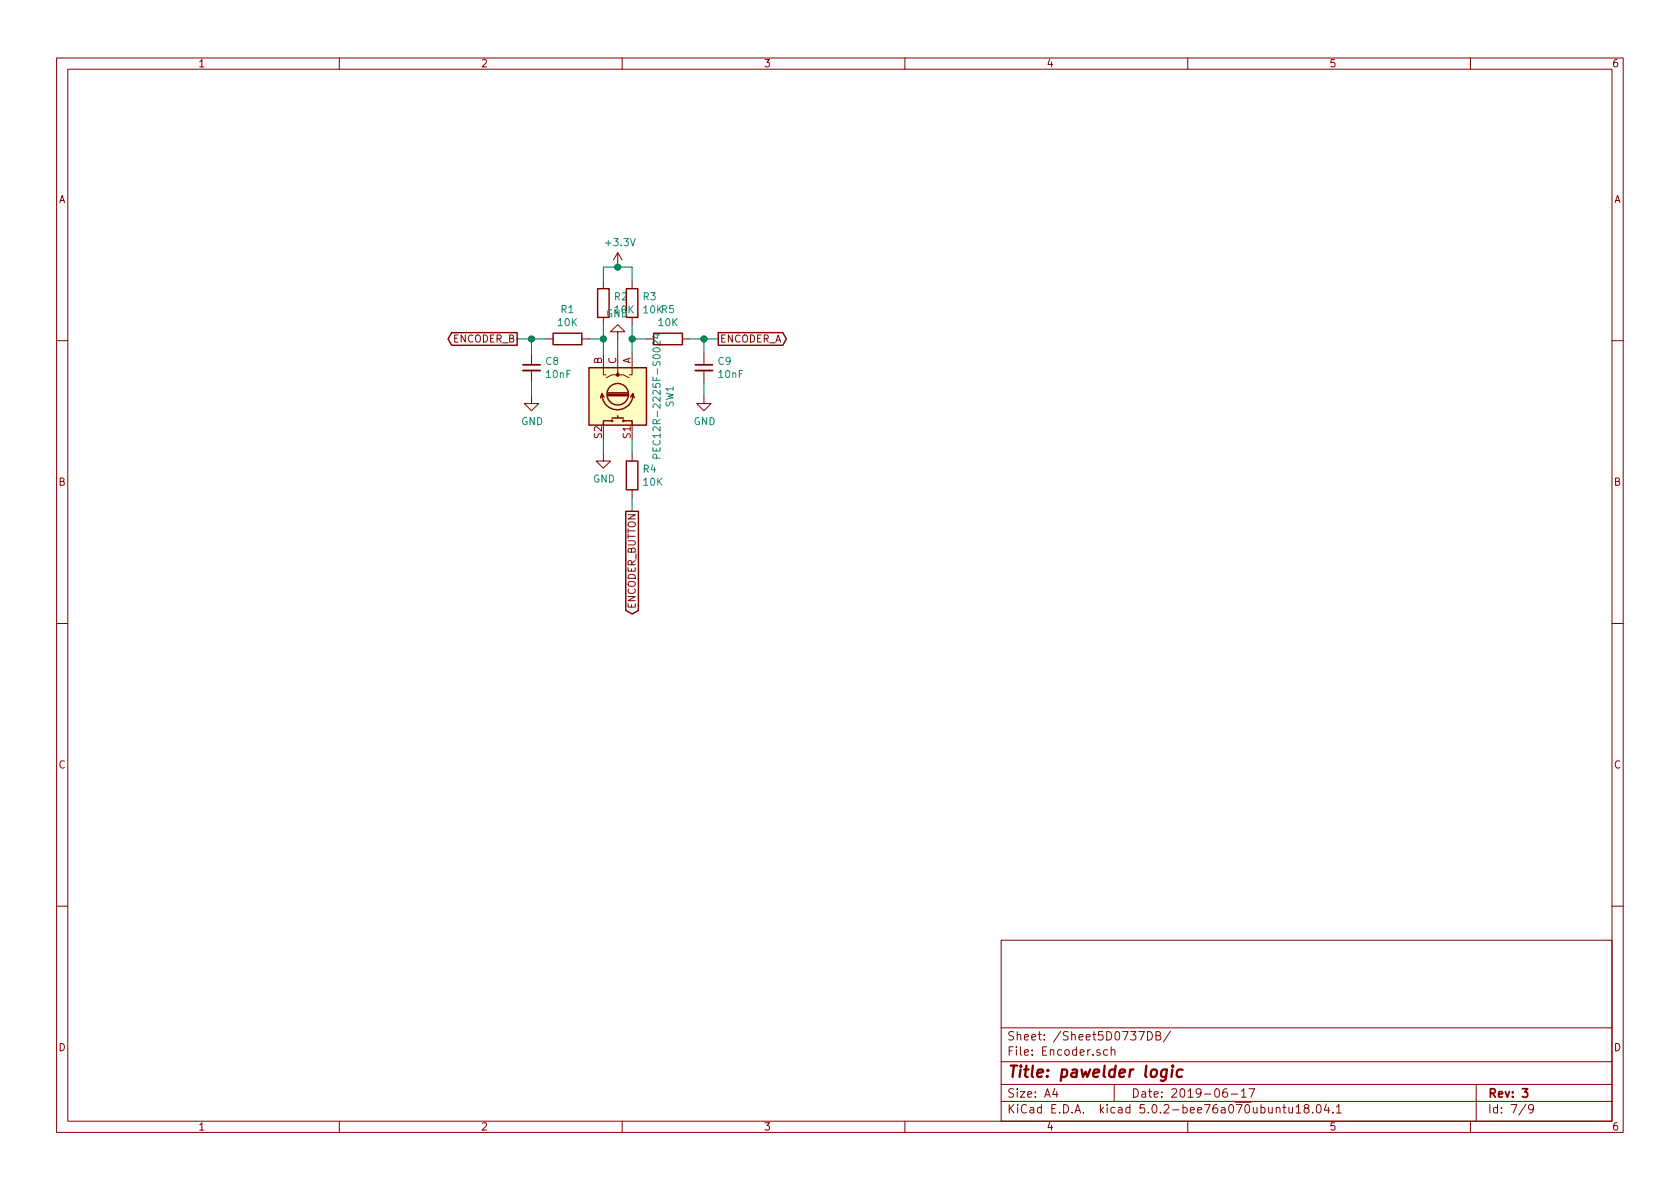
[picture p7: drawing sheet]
<svg xmlns="http://www.w3.org/2000/svg" width="297mm" height="210mm" viewBox="0 0 297 210" stroke-linecap="round" stroke-linejoin="round" font-family="sans-serif">
<g fill="none" stroke="#840000" stroke-width=".18">
<path d="M10 10.3h277v189.9h-277zM12 12.2h273v186.1h-273zM60 10.3v1.9M110 10.3v1.9M160 10.3v1.9M210 10.3v1.9M260 10.3v1.9M96.5 59.9h1.3M102.9 59.9h1.2M106.7 49.8v1.2M106.7 56.1v1.3M109.2 58.7h1.3l-1.3-1.3-1.3 1.3h1.3v1.2"/>
<path d="M109.2 44.7v2.5M109.2 44.7l-.7 1.3M109.2 44.7l.8 1.3M111.8 49.8v1.2M111.8 56.1v1.3M114.3 59.9h1.3M120.6 59.9h1.3M10 60.2h2M94 70.1v1.3h1.2l-1.2 1.2-1.3-1.2h1.3M94 62.5v2M94 65.5v2.1M106.7 62.5v3.8h.5"/>
<path d="M109.2 62.5v3.8h-1l-1 .5M109.2 65.8v.5h1l1.1 .5M111.8 62.5v3.8h-.5M124.5 70.1v1.3h1.2l-1.2 1.2-1.3-1.2h1.3M124.5 62.5v2M124.5 65.5v2.1M285 60.2h2M106.7 80.3v1.2h1.2l-1.2 1.3-1.3-1.3h1.3M111.8 80.3v1.2M111.8 86.6v1.3M10 110.3h2M285 110.3h2"/>
<path d="M10 160.2h2M177 166.3h108v32h-108zM285 160.2h2M60 198.3v1.9M110 198.3v1.9M160 198.3v1.9M177 194.8h108M177 191.8h108M177 187.8h108M177 181.8h108M186.5 192.5l-.4 1h1M186.8 193v1"/>
<path d="M195.8 185.7l-.4-.1-.3 .3 .1 .6 .2 .1 .4-.1M196.5 185.7a.37 .37 0 0 1 .6 .1v.8M196.5 185.1v1.5M197 191.8v3M201.3 182.4h1l-.6 1.5M202.9 182.4a.76 .76 0 0 1 .9 .8 .76 .76 0 0 1-.9 .7zM204.4 183.1h.7l.1-.3-.1-.3-.7-.1v1.5h.6l.3-.3a.41 .41 0 0 0-.4-.5M207 182.3l-1.3 2M210 198.3v1.9M216.9 192.5a.62 .62 0 0 0-.7 .7l.1 .7 .2 .1 .5-.1v-.5l-.1-.2-.4-.1-.3 .3M217.7 193.5h1.1M219.5 193l.4-.5v1.5"/>
<path d="M219.5 194h.8M220.8 192.5h1l-.6 1.5M226.8 195.8h.6M227 195.3v1.3l.4 .2M227.9 195.8v.9l.4 .1 .2-.1M228.5 195.8v1M229.2 195.8l.4-.5v1.5M229.2 196.8h.8M230.9 196l-.2-.2-.1-.2 .3-.3h.3l.2 .3v.2l-.7 .2a.48 .48 0 0 0 0 .7l.2 .1 .5-.1a.48 .48 0 0 0-.2-.7M232.1 196.7v.1M232.9 195.5l.3-.2a.94 .94 0 0 1 0 1.5l-.4-.3-.1-.6zM234.5 195.2l-.3 1.1h.9"/>
<path d="M234.9 195.8v1M235.7 196.7v.1M236.3 195.8l.4-.5v1.5M236.3 196.8h.9M260 198.3v1.9M261 191.8v6.5M269.8 195.2l-1.2 2M271.1 196l-.3 .3-.4-.1-.1-.2v-.4l.1-.2 .4-.1 .2 .2a1.19 1.19 0 0 1-.2 1.2l-.4 .1"/>
</g>
<path d="M92.5 64.5h3M122.9 64.5h3.1M269.2 192.5h.9l-.5 .6 .4 .1v.7l-.2 .1-.6-.1" fill="none" stroke="#840000" stroke-width=".3"/>
<path d="M206.3 189.1l-.2 1.6a.58 .58 0 0 1-.9 .3M206.3 189.2a.68 .68 0 0 0-1 .3v.6l.1 .2 .2 .1 .6-.1M207.3 189.1l-.2 1.3M207.4 188.4l-.1 .2 .2-.1-.1-.1-.1 .2M209.1 189.2a.68 .68 0 0 0-1 .3l-.1 .6 .2 .2 .2 .1 .5-.1" fill="none" stroke="#840000" stroke-width=".41"/>
<path d="M104.1 65h10.2v10.2h-10.2z" fill="#ffffc2" stroke="#ffffc2" stroke-width=".18"/>
<g fill="none" stroke="#840000" stroke-width=".25">
<path d="M79.9 58.8h11.5v2.3h-11.5l-.7-1.2zM97.8 58.9h5.1v2.1h-5.1zM105.7 51h2v5.1h-2zM110.7 51h2.1v5.1h-2.1zM115.6 58.9h5v2.1h-5zM127 58.8h11.4l.6 1.1-.6 1.2h-11.4zM104.1 65h10.2v10.2h-10.2zM106.4 69.7a2.74 2.74 0 0 0 2.8 2.8 2.74 2.74 0 0 0 2.7-2.8M106.8 70.2l-.4-.6-.2 .8M107.4 69.5h3.6M107.4 69.7h3.6M107.4 70h3.6"/>
<path d="M108.2 74.4h-1.5v.8M108.2 73.9h2M109.2 73.5v.4M110.2 74.4h1.6v.8M111.5 70.2l.4-.6 .2 .8M110.6 90.4h2.3v17.5l-1.1 .7-1.2-.7zM110.7 81.5h2.1v5.1h-2.1z"/>
<circle cx="108.2" cy="74.4" r=".13"/>
<circle cx="109.2" cy="69.7" r="1.9"/>
<circle cx="110.2" cy="74.4" r=".13"/>
</g>
<circle cx="109.2" cy="66.3" r=".25" fill="#840000" stroke="#840000" stroke-width=".18"/>
<path d="M108.1 54.8a.59 .59 0 0 0-.7 .6 .59 .59 0 0 0 .7 .6l.1-.5h-.3M115.9 59.2h.8M116.3 59v.8l-.9-.3M115.4 79.2v.6h1.3v-.6M116.1 79.3v.5M116.7 60.3v.8l-.7-.8h-.2l-.4 .2 .2 .5M116.1 81l-.1-.6h-.4l-.2 .1v.5h1.3" fill="none" stroke="#008484" stroke-width=".18"/>
<g fill="none" stroke="#008400" stroke-width=".18">
<path d="M91.4 59.9h5.1M94 59.9v2.6M104.1 59.9h2.6M106.7 49.8v-2.6h5.1v2.6M106.7 57.4v5.1M109.2 59.9v2.6M111.8 57.4v5.1M111.8 59.9h2.5M121.9 59.9h5.1M124.5 59.9v2.6M94 67.6v2.5M106.7 77.7v2.6"/>
<path d="M111.8 77.7v2.6M124.5 67.6v2.5M111.8 87.9v2.5"/>
</g>
<g fill="#008400" stroke="#008400" stroke-width=".25">
<circle cx="109.2" cy="47.2" r=".51"/>
<circle cx="106.7" cy="59.9" r=".51"/>
<circle cx="111.8" cy="59.9" r=".51"/>
<circle cx="94" cy="59.9" r=".51"/>
<circle cx="124.5" cy="59.9" r=".51"/>
</g>
<path d="M92.5 65.5h3M122.9 65.5h3.1" fill="none" stroke="#840000" stroke-width=".33"/>
<text font-size="2.8" fill="#840000" x="178" y="190.5">Title: pawelder logic</text>
<g font-size="2.1" fill="#840000">
<text x="178" y="184">Sheet: /Sheet5D0737DB/</text>
<text x="178" y="186.7">File: Encoder.sch</text>
<text x="178" y="196.9">KiCad E.D.A. kicad 5.0.2-bee76a070ubuntu18.04.1</text>
<text x="178" y="194.1">Size: A4</text>
<text x="200" y="194.1">Date: 2019-06-17</text>
<text x="263" y="194.1">Rev: 3</text>
<text x="263" y="196.9">Id: 7/9</text>
</g>
<g font-size="1.8" fill="#840000">
<text x="35" y="11.9">1</text>
<text x="85" y="11.9">2</text>
<text x="135" y="11.9">3</text>
<text x="185" y="11.9">4</text>
<text x="235" y="11.9">5</text>
<text x="285" y="11.9">6</text>
<text x="10.4" y="35.9">A</text>
<text x="285.4" y="35.9">A</text>
<text x="80.1" y="60.6">ENCODER_B</text>
<text x="106.4" y="64.4" transform="rotate(-90 106.4 64.4)">B</text>
<text x="109" y="64.4" transform="rotate(-90 109 64.4)">C</text>
<text x="111.5" y="64.4" transform="rotate(-90 111.5 64.4)">A</text>
<text x="127.3" y="60.6">ENCODER_A</text>
<text x="106.4" y="77.5" transform="rotate(-90 106.4 77.5)">S2</text>
<text x="111.5" y="77.5" transform="rotate(-90 111.5 77.5)">S1</text>
<text x="10.4" y="85.9">B</text>
<text x="285.4" y="85.9">B</text>
<text x="112.4" y="107.9" transform="rotate(-90 112.4 107.9)">ENCODER_BUTTON</text>
<text x="10.4" y="135.9">C</text>
<text x="285.4" y="135.9">C</text>
<text x="10.4" y="185.9">D</text>
<text x="285.4" y="185.9">D</text>
<text x="35" y="199.9">1</text>
<text x="85" y="199.9">2</text>
<text x="135" y="199.9">3</text>
<text x="185" y="199.9">4</text>
<text x="235" y="199.9">5</text>
<text x="285" y="199.9">6</text>
</g>
<g font-size="1.8" fill="#008484">
<text x="107.3" y="43.5">+3.3V</text>
<text x="108.7" y="53.1">R2</text>
<text x="113.7" y="53.1">R3</text>
<text x="98.7" y="57.7">10K</text>
<text x="99.2" y="55.4">R1</text>
<text x="108.7" y="55.4">10K</text>
<text x="113.8" y="55.4">10KR5</text>
<text x="116.5" y="57.7">10K</text>
<text x="96.5" y="64.5">C8</text>
<text x="127" y="64.5">C9</text>
<text x="96.6" y="66.8">10nF</text>
<text x="127.1" y="66.8">10nF</text>
<text x="92.2" y="75.2">GND</text>
<text x="119.1" y="72" transform="rotate(-90 119.1 72)">SW1</text>
<text x="122.6" y="75.2">GND</text>
<text x="113.7" y="83.6">R4</text>
<text x="116.8" y="79.2" transform="rotate(-90 116.8 79.2)">PEC12R-2225F-S0024</text>
<text x="104.9" y="85.3">GND</text>
<text x="113.8" y="85.9">10K</text>
</g>
</svg>
